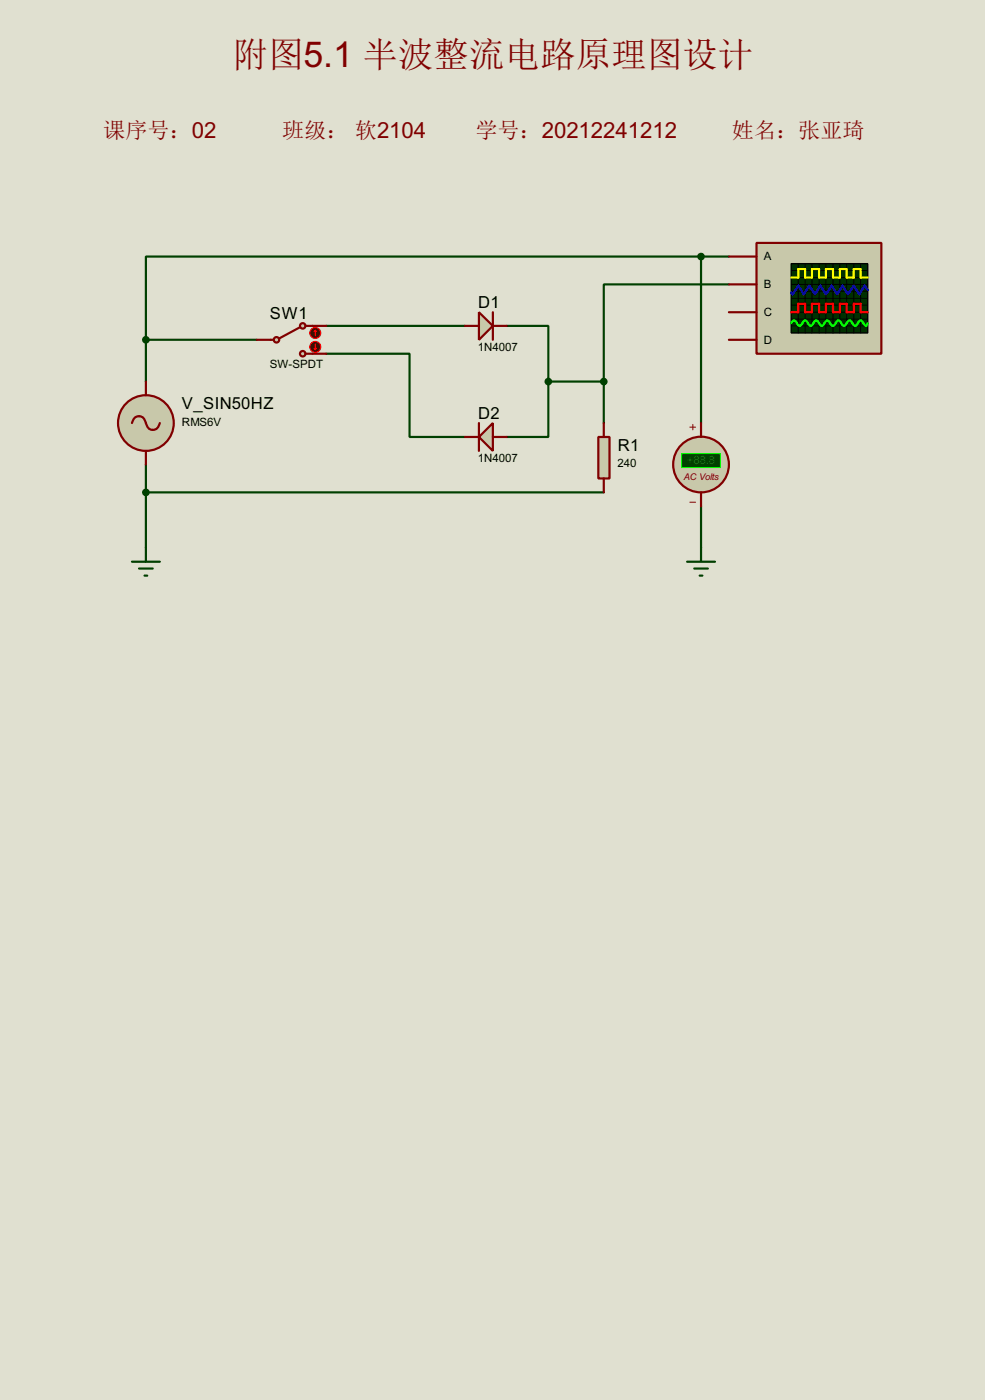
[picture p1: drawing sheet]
<svg xmlns="http://www.w3.org/2000/svg" width="180mm" height="256mm" viewBox="0 0 180 256" stroke-linecap="round" stroke-linejoin="round" font-family="sans-serif">
<path d="M0 0h180.3v256.5h-180.3z" fill="#e0e0d0"/>
<g fill="none" stroke="#004000" stroke-width=".4">
<path d="M59.7 59.7h25.4M92.8 59.7h7.6v10.2M128.3 47h-101.6v15.3M128.3 47v30.5M128.3 47h5.1M133.4 52.1h-22.9v17.8M26.7 62.3h20.3M26.7 62.3v7.6M59.7 64.8h15.3v15.3h10.1M100.4 69.9v10.2h-7.6M100.4 69.9h10.1M110.5 69.9v7.6"/>
<path d="M26.7 85.1v15.3M26.7 90.2h83.8M128.3 92.8v7.6"/>
</g>
<circle cx="128.3" cy="85.1" r="5.1" fill="#c8c8aa" stroke="#800000" stroke-width=".4"/>
<path d="M126.3 78.3h1M126.8 77.8v1M126.3 92h1" fill="none" stroke="#800000" stroke-width=".18"/>
<path d="M124.8 83.1h7.1v2.6h-7.1z" fill="#004000" stroke="#0f0" stroke-width=".2"/>
<path d="M128.3 77.5v2.6M128.3 90.2v2.6" fill="none" stroke="#800000" stroke-width=".4"/>
<path d="M138.5 44.5h22.8v20.3h-22.8z" fill="#c8c8aa" stroke="#800000" stroke-width=".4"/>
<path d="M144.8 48.3h14v12.7h-14z" fill="#003000" stroke="#000" stroke-width=".25"/>
<g fill="none" stroke="#000" stroke-width=".18">
<path d="M144.8 52.1h14M144.8 49.6h14M144.8 50.9h14M144.8 53.4h14M144.8 55.9h14M144.8 57.2h14M144.8 58.5h14M144.8 59.7h14M144.8 54.7h14M146.1 48.3v12.7M147.4 48.3v12.7M148.6 48.3v12.7"/>
<path d="M149.9 48.3v12.7M151.2 48.3v12.7M152.5 48.3v12.7M153.7 48.3v12.7M155 48.3v12.7M156.3 48.3v12.7M157.5 48.3v12.7"/>
</g>
<path d="M144.8 50.9h1.3v-1.6h1.3v1.6h1.2v-1.6h1.3v1.6h1.3v-1.6h1.3v1.6h1.2v-1.6h1.3v1.6h1.3v-1.6h1.2v1.6h1.3" fill="none" stroke="#ff0" stroke-width=".4"/>
<path d="M144.8 57.2h1.3v-1.5h1.3v1.5h1.2v-1.5h1.3v1.5h1.3v-1.5h1.3v1.5h1.2v-1.5h1.3v1.5h1.3v-1.5h1.2v1.5h1.3" fill="none" stroke="#f00" stroke-width=".4"/>
<path d="M158.8 53.1l-.5-.7-1 1.5-1-1.5-1.1 1.5-1-1.5-1 1.5-1-1.5-1 1.5-1-1.5-1 1.5-1.1-1.5-1 1.5-1-1.5-1 1.5-.3-.3" fill="none" stroke="#00f" stroke-width=".4"/>
<path d="M144.8 59.2l.3-.4a.6 .6 0 0 1 .8 .5l.5 .4 .2-.1 .5-.8 .3-.1 .2 .1 .5 .8 .3 .1 .2-.1 .3-.4a.54 .54 0 0 1 .7-.4l.5 .8 .3 .1 .3-.1 .5-.8 .2-.1 .3 .1 .2 .4a.54 .54 0 0 0 .8 .4l.5-.8 .3-.1 .2 .1 .5 .8 .3 .1 .2-.1 .3-.4a.54 .54 0 0 1 .7-.4l.5 .8 .3 .1 .3-.1 .4-.8 .3-.1 .3 .1 .5 .8 .3 .1 .2-.5" fill="none" stroke="#0f0" stroke-width=".4"/>
<path d="M133.4 47h5.1M133.4 52.1h5.1M133.4 57.2h5.1M133.4 62.3h5.1" fill="none" stroke="#800000" stroke-width=".4"/>
<path d="M87.7 57.2l2.5 2.5-2.5 2.6z" fill="#c8c8aa" stroke="#800000" stroke-width=".4"/>
<path d="M85.1 59.7h2.6M90.2 57.2v5.1M90.2 59.7h2.6" fill="none" stroke="#800000" stroke-width=".4"/>
<path d="M90.2 77.5v5.1l-2.5-2.5z" fill="#c8c8aa" stroke="#800000" stroke-width=".4"/>
<path d="M87.7 77.5v5.1M85.1 80.1h2.6M90.2 80.1h2.6" fill="none" stroke="#800000" stroke-width=".4"/>
<path d="M109.5 80.1h2.1v7.6h-2.1z" fill="#c8c8aa" stroke="#800000" stroke-width=".4"/>
<path d="M110.5 77.5v2.6M110.5 87.7v2.5" fill="none" stroke="#800000" stroke-width=".4"/>
<circle cx="50.6" cy="62.3" r=".5" fill="#c8c8aa" stroke="#800000" stroke-width=".4"/>
<path d="M49.6 62.3h.5" fill="none" stroke="#800000" stroke-width=".4"/>
<circle cx="55.4" cy="59.7" r=".5" fill="#c8c8aa" stroke="#800000" stroke-width=".4"/>
<path d="M54.9 60l-3.8 2M55.9 59.7h1.3" fill="none" stroke="#800000" stroke-width=".4"/>
<circle cx="55.4" cy="64.8" r=".5" fill="#c8c8aa" stroke="#800000" stroke-width=".4"/>
<path d="M57.2 59.7h2.5M47 62.3h2.6M55.9 64.8h3.8" fill="none" stroke="#800000" stroke-width=".4"/>
<circle cx="57.7" cy="63.6" r="1" fill="#400000" stroke="#f00" stroke-width=".2"/>
<path d="M57.5 63.8l.2 .3M57.7 63v1.1M58 63.8l-.3 .3" fill="none" stroke="#f00" stroke-width=".2"/>
<circle cx="57.7" cy="61" r="1" fill="#400000" stroke="#f00" stroke-width=".2"/>
<path d="M57.7 60.5l-.2 .3M57.7 60.5l.3 .3M57.7 60.5v1" fill="none" stroke="#f00" stroke-width=".2"/>
<g fill="#004000" stroke="#004000" stroke-width=".4">
<circle cx="100.3" cy="69.9" r=".5"/>
<circle cx="110.5" cy="69.9" r=".5"/>
<circle cx="128.3" cy="47" r=".5"/>
</g>
<path d="M24.2 102.9h5.1M25.5 104.2h2.5M26.5 105.5h.5M26.7 100.4v2.5M125.8 102.9h5.1M127.1 104.2h2.5M128.1 105.5h.5M128.3 100.4v2.5" fill="none" stroke="#004000" stroke-width=".4"/>
<circle cx="26.7" cy="77.5" r="5.1" fill="#c8c8aa" stroke="#800000" stroke-width=".4"/>
<path d="M24.2 77.5a1.28 1.28 0 0 1 1.2-1.3 1.28 1.28 0 0 1 1.3 1.3 1.28 1.28 0 0 0 1.3 1.3 1.28 1.28 0 0 0 1.3-1.3M26.7 69.9v2.5M26.7 82.6v2.5" fill="none" stroke="#800000" stroke-width=".4"/>
<g fill="#004000" stroke="#004000" stroke-width=".4">
<circle cx="26.7" cy="62.3" r=".5"/>
<circle cx="26.7" cy="90.2" r=".5"/>
</g>
<text font-size="6.5" fill="#800000" x="42.6" y="12.3">附图5.1 半波整流电路原理图设计</text>
<g font-size="4.1" fill="#800000">
<text x="18.9" y="25.3">课序号：02</text>
<text x="51.7" y="25.3">班级： 软2104</text>
<text x="87" y="25.3">学号：20212241212</text>
<text x="134" y="25.3">姓名：张亚琦</text>
</g>
<g font-size="3.4">
<text x="49.4" y="58.4">SW1</text>
<text x="87.5" y="56.4">D1</text>
<text x="33.3" y="75">V_SIN50HZ</text>
<text x="87.5" y="76.7">D2</text>
<text x="113.1" y="82.6">R1</text>
</g>
<g font-size="2.4">
<text x="139.8" y="47.7">A</text>
<text x="139.8" y="52.8">B</text>
<text x="139.8" y="57.9">C</text>
<text x="87.5" y="64.3">1N4007</text>
<text x="139.8" y="62.9">D</text>
<text x="49.4" y="67.4">SW-SPDT</text>
<text x="33.3" y="78">RMS6V</text>
<text x="87.5" y="84.7">1N4007</text>
<text x="113" y="85.6">240</text>
</g>
<text font-size="2.4" fill="#008000" x="125.7" y="85">+88.8</text>
<text font-size="1.9" fill="#800000" x="125.1" y="88">AC Volts</text>
</svg>
